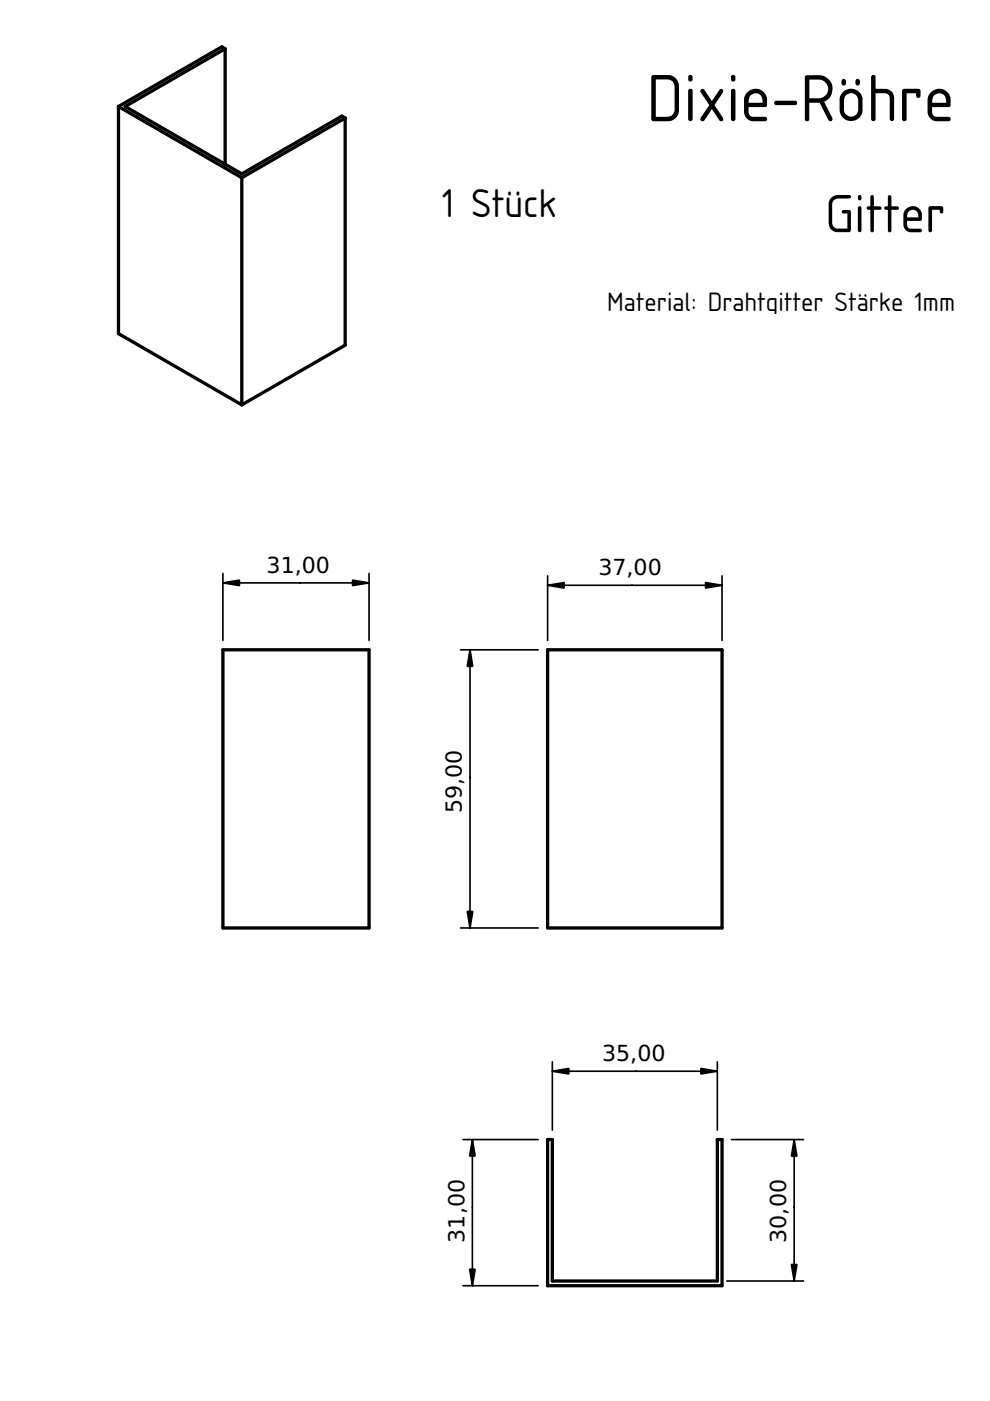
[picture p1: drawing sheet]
<svg xmlns="http://www.w3.org/2000/svg" width="210mm" height="297mm" viewBox="0 0 210 297" stroke-linecap="round" stroke-linejoin="round" font-family="sans-serif">
<path d="M49.1 47.9h.1" fill="none" stroke="#000" stroke-width=".21"/>
<path d="M25.1 22.6l26.2 15.1v48.1l-26.2-15.1z" fill-rule="evenodd" fill="#fff"/>
<path d="M49.1 47.9h.1" fill="none" stroke="#000" stroke-width=".21"/>
<g fill="#fff">
<path d="M26.5 22.6l21.2-12.3v24.5z"/>
<path d="M51.3 37.7l21.9-12.7v48.2l-21.9 12.6z" fill-rule="evenodd"/>
<path d="M25.1 22.6l21.9-12.7 .7 .4-21.2 12.3 24.8 14.3 21.2-12.3 .7 .4-21.9 12.7z" fill-rule="evenodd"/>
</g>
<path d="M47.7 10.3l-.7-.4-21.9 12.7M47.7 10.3l-21.2 12.3 24.8 14.3 21.2-12.3 .7 .4M47.7 10.3v24.5M25.1 22.6v48.1l26.2 15.1M25.1 22.6l26.2 15.1M51.3 37.7v48.1M73.2 25l-21.9 12.7M73.2 25v48.2l-21.9 12.6" fill="none" stroke="#000" stroke-width=".7"/>
<path d="M134.6 167.3h.1" fill="none" stroke="#000" stroke-width=".21"/>
<path d="M116.1 137.8h37v58.9h-37z" fill-rule="evenodd" fill="#fff"/>
<path d="M116.1 137.8h37v58.9h-37z" fill="none" stroke="#000" stroke-width=".7"/>
<path d="M134.6 167.3h.1" fill="none" stroke="#000" stroke-width=".21"/>
<path d="M97.7 137.8h16.4M99.7 137.8v58.9M116.1 122.1v13.7M116.1 124.1h37M153.1 122.1v13.7M97.7 196.7h16.4" fill="none" stroke="#000" stroke-width=".35"/>
<path d="M99.7 137.8l.5 3.5h-1.1zM116.1 124.1l3.5-.6v1.2zM149.6 123.5l3.5 .6-3.5 .6zM99.1 193.2h1.1l-.5 3.5z" fill="#000" stroke="#000" stroke-width=".35"/>
<path d="M47.3 137.8h30.9v58.9h-30.9z" fill-rule="evenodd" fill="#fff"/>
<path d="M47.3 137.8h30.9v58.9h-30.9z" fill="none" stroke="#000" stroke-width=".7"/>
<path d="M62.8 167.3h.1" fill="none" stroke="#000" stroke-width=".21"/>
<path d="M47.3 121.6v14.2M47.3 123.6h30.9M78.2 121.6v14.2" fill="none" stroke="#000" stroke-width=".35"/>
<path d="M47.3 123.6l3.5-.6v1.2zM74.7 123l3.5 .6-3.5 .6z" fill="#000" stroke="#000" stroke-width=".35"/>
<path d="M116.1 241.6h1v30h35v-30h1v31h-37z" fill-rule="evenodd" fill="#fff"/>
<path d="M134.6 257.1h.1" fill="none" stroke="#000" stroke-width=".21"/>
<path d="M116.1 241.6h1v30h35v-30h1v31h-37z" fill="none" stroke="#000" stroke-width=".7"/>
<path d="M117.1 225.1v14.5M117.1 227.1h35M152.1 225.1v14.5M98.2 241.6h15.9M100.2 241.6v31M155.1 241.6h15.3M168.4 241.6v30M98.2 272.6h15.9M154.1 271.6h16.3" fill="none" stroke="#000" stroke-width=".35"/>
<path d="M117.1 227.1l3.5-.6v1.2zM148.6 226.5l3.5 .6-3.5 .6zM100.2 241.6l.5 3.5h-1.1zM168.4 241.6l.6 3.5h-1.2zM99.6 269.1h1.1l-.5 3.5zM167.8 268.1h1.2l-.6 3.5z" fill="#000" stroke="#000" stroke-width=".35"/>
<text font-size="13.3" x="137.1" y="25.7">Dixie-Röhre</text>
<text font-size="10.7" x="174.9" y="49.2">Gitter</text>
<text font-size="8" x="93.7" y="45.9">1 Stück</text>
<text font-size="5.3" x="128.7" y="65.9">Material: Drahtgitter Stärke 1mm</text>
<g font-size="4.7">
<text x="56.5" y="121.5">31,00</text>
<text x="126.9" y="122">37,00</text>
<text x="98" y="172.4" transform="rotate(-90 98 172.4)">59,00</text>
<text x="127.7" y="225">35,00</text>
<text x="98.5" y="263.5" transform="rotate(-90 98.5 263.5)">31,00</text>
<text x="166.7" y="263.5" transform="rotate(-90 166.7 263.5)">30,00</text>
</g>
</svg>
